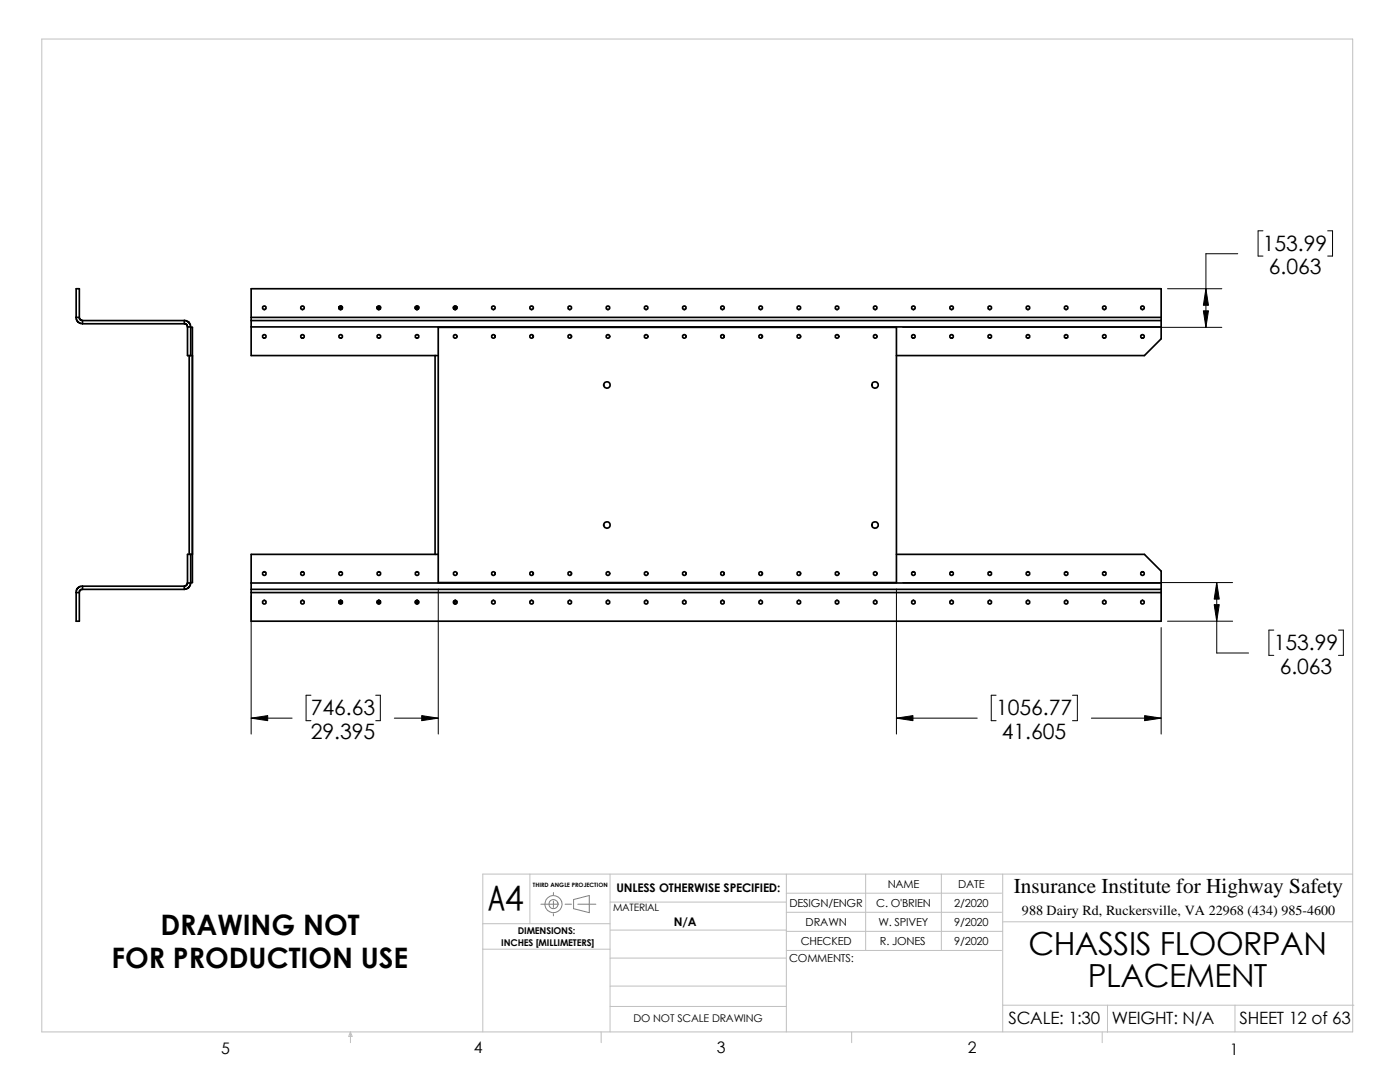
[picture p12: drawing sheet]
<svg xmlns="http://www.w3.org/2000/svg" width="279mm" height="216mm" viewBox="0 0 279 216" stroke-linecap="round" stroke-linejoin="round" font-family="sans-serif">
<g fill="none" stroke="#c0c0c0" stroke-width=".2">
<path d="M8.3 7.8h261.7v198.1h-261.7zM105.7 174.4v9.9M121.8 174.4v31.5M156.9 178.2h43M156.9 174.4v31.5M172.8 174.4v15.3M187.9 174.4v15.3M200.1 174.4v31.5M270 174.4h-173.6v31.5M96.4 189.4h25.4M96.4 184.3h25.4M121.8 180h35.1"/>
<path d="M121.8 191.2h35.1M121.8 196.8h35.1M121.8 185.6h35.1M156.9 182h43M156.9 189.7h43M156.9 185.8h43.2M200.1 183.9h69.9M69.9 205.9l.4 .9h-.7zM69.9 205.9v2.2M120 205.9v2.2M121.8 200.8h35.1M170 205.9v2.2"/>
<path d="M200.1 200.6h70.1M220 205.9v2.2M221 200.6v5.4M246.5 200.6v5.3"/>
</g>
<g fill="none" stroke="#808080" stroke-width=".2">
<path d="M110.4 178.1v.4M110.4 179.8v1.3M114.5 179.5l3.1-.8v3.4l-3.1-.8zM107.9 180.4h3.6M110.4 182.3v.5M112.8 180.4h1.2M115.3 180.4h3.6"/>
<circle cx="110.4" cy="180.4" r=".92"/>
<circle cx="110.5" cy="180.4" r="1.71"/>
</g>
<g fill="none" stroke="#000" stroke-width=".34">
<path d="M15.2 57.6h.6v5.7h-.6zM15.2 63.3v.5l.4 .5 .9 .3M15.8 63.3l.2 .5 .5 .2M16.5 64v.6M16.5 64h20.3v.6h-20.3M36.8 63.9l.4 .1 .6 .4 .3 .8M36.8 64.6l.5 .2 .1 .4M37.4 65.2v5.8h.7M37.4 65.2h.7M37.8 71v39.6M38.1 71h.3M38.1 65.3h.3v50.9h-.3"/>
<path d="M38.1 65.2v5.8M50.1 64v1.2M50.1 63.3v.7M50.1 63.3h181.6M50.1 63.3v-5.7h181.6v5.7M50.1 64h181.6M50.1 65.2h181.6M50.1 65.2v5.8h36.7M68 61.3l.2 .2-.2 .2M68 61.2l-.3 .1v.3M68.2 61.6l.1-.1a.29 .29 0 0 0-.3-.3 .29 .29 0 0 0-.3 .2 .29 .29 0 0 0 .2 .4M68.3 61.3l-.1-.2h-.3l-.3 .3"/>
<path d="M75.6 61.3l.3 .2-.3 .2M75.6 61.2l-.3 .1v.3M75.9 61.6v-.1a.29 .29 0 0 0-.2-.3 .29 .29 0 0 0-.4 .2 .29 .29 0 0 0 .2 .4M75.9 61.3l-.1-.2h-.3l-.2 .3M83.2 61.3l.3 .2-.2 .2M83.2 61.2l-.3 .1v.3M83.5 61.6v-.1a.29 .29 0 0 0-.2-.3 .29 .29 0 0 0-.3 .2 .29 .29 0 0 0 .1 .4M83.6 61.3l-.2-.2h-.3l-.2 .3M86.8 71h.7M86.8 71v39.6M87.5 65.3h91.4v50.9h-91.4zM90.8 61.3l.3 .2-.2 .2"/>
<path d="M90.8 61.2l-.2 .1v.3M91.1 61.6v-.1a.28 .28 0 0 0-.4-.3 .28 .28 0 0 0 0 .5l.1 .1M91.2 61.3l-.2-.2h-.3l-.2 .3M231.7 64v1.2M231.7 63.3v.7M231.7 65.2v2.4l-3.3 3.4h-49.5M15.2 118.2h.6v5.8h-.6zM16.5 117.6l-.5 .1-.2 .5M16.5 117l-.9 .2-.4 .6v.4M16.5 117v.6M16.5 117.6h20.3M16.5 117h20.3"/>
<path d="M36.8 117v.6M37.4 116.3l-.1 .5-.5 .2M37.4 116.3h.7M38.1 110.6h.3M38.1 116.3l-.4 .9-.9 .4M38.1 110.6v5.7M38.1 110.6h-.7v5.7M50.1 116.3v1.3M50.1 117.6v.6M50.1 118.2v5.8h181.6v-5.8M50.1 118.2h181.6M50.1 117.6h181.6"/>
<path d="M50.1 116.3h181.6M68 119.8l-.4 .3 .4 .3 .3-.3-.3-.3M75.6 119.8l-.3 .3 .3 .3 .3-.3-.3-.3M83.2 119.8l-.3 .3 .3 .3 .3-.3-.3-.3M86.8 110.6h.7M86.8 110.6h-36.7v5.7M178.9 110.6h49.5l3.3 3.4v2.3M231.7 116.3v1.3M231.7 117.6v.6"/>
<circle cx="52.8" cy="67.1" r=".36"/>
<circle cx="52.8" cy="61.4" r=".36"/>
<circle cx="60.4" cy="61.4" r=".36"/>
<circle cx="60.4" cy="67.1" r=".36"/>
<circle cx="68" cy="61.4" r=".36"/>
<circle cx="68" cy="67.1" r=".36"/>
<circle cx="75.6" cy="67.1" r=".36"/>
<circle cx="75.6" cy="61.4" r=".36"/>
<circle cx="83.2" cy="67.1" r=".36"/>
<circle cx="83.2" cy="61.4" r=".36"/>
<circle cx="90.8" cy="67.1" r=".35"/>
<circle cx="90.9" cy="61.4" r=".36"/>
<circle cx="98.5" cy="67.1" r=".35"/>
<circle cx="98.5" cy="61.4" r=".36"/>
<circle cx="106.1" cy="67.1" r=".35"/>
<circle cx="106.1" cy="61.4" r=".36"/>
<circle cx="113.7" cy="67.1" r=".35"/>
<circle cx="113.7" cy="61.4" r=".36"/>
<circle cx="121.1" cy="76.8" r=".64"/>
<circle cx="121.3" cy="67.1" r=".35"/>
<circle cx="121.3" cy="61.4" r=".36"/>
<circle cx="128.9" cy="67.1" r=".35"/>
<circle cx="129" cy="61.4" r=".36"/>
<circle cx="136.6" cy="67.1" r=".35"/>
<circle cx="136.6" cy="61.4" r=".36"/>
<circle cx="144.2" cy="67.1" r=".35"/>
<circle cx="144.2" cy="61.4" r=".36"/>
<circle cx="151.8" cy="67.1" r=".35"/>
<circle cx="151.8" cy="61.4" r=".36"/>
<circle cx="159.4" cy="67.1" r=".35"/>
<circle cx="159.4" cy="61.4" r=".36"/>
<circle cx="167" cy="67.1" r=".35"/>
<circle cx="167.1" cy="61.4" r=".36"/>
<circle cx="174.6" cy="76.8" r=".64"/>
<circle cx="174.7" cy="67.1" r=".35"/>
<circle cx="174.7" cy="61.4" r=".36"/>
<circle cx="182.3" cy="67.1" r=".36"/>
<circle cx="182.3" cy="61.4" r=".36"/>
<circle cx="189.9" cy="61.4" r=".36"/>
<circle cx="189.9" cy="67.1" r=".36"/>
<circle cx="197.5" cy="67.1" r=".36"/>
<circle cx="197.5" cy="61.4" r=".36"/>
<circle cx="205.2" cy="67.1" r=".36"/>
<circle cx="205.2" cy="61.4" r=".36"/>
<circle cx="212.8" cy="67.1" r=".36"/>
<circle cx="212.8" cy="61.4" r=".36"/>
<circle cx="220.4" cy="67.1" r=".36"/>
<circle cx="220.4" cy="61.4" r=".36"/>
<circle cx="228" cy="67.1" r=".36"/>
<circle cx="228" cy="61.4" r=".36"/>
<circle cx="52.7" cy="114.5" r=".37"/>
<circle cx="60.4" cy="114.5" r=".37"/>
<circle cx="68" cy="114.5" r=".37"/>
<circle cx="75.6" cy="114.5" r=".37"/>
<circle cx="83.2" cy="114.5" r=".37"/>
<circle cx="90.8" cy="114.5" r=".35"/>
<circle cx="98.5" cy="114.5" r=".35"/>
<circle cx="106.1" cy="114.5" r=".35"/>
<circle cx="113.7" cy="114.5" r=".35"/>
<circle cx="121.1" cy="104.7" r=".64"/>
<circle cx="121.3" cy="114.5" r=".35"/>
<circle cx="128.9" cy="114.5" r=".35"/>
<circle cx="136.6" cy="114.5" r=".35"/>
<circle cx="144.2" cy="114.5" r=".35"/>
<circle cx="151.8" cy="114.5" r=".35"/>
<circle cx="159.4" cy="114.5" r=".35"/>
<circle cx="167" cy="114.5" r=".35"/>
<circle cx="174.6" cy="104.7" r=".64"/>
<circle cx="174.7" cy="114.5" r=".35"/>
<circle cx="182.3" cy="114.5" r=".37"/>
<circle cx="189.9" cy="114.5" r=".37"/>
<circle cx="197.5" cy="114.5" r=".37"/>
<circle cx="205.1" cy="114.5" r=".37"/>
<circle cx="212.8" cy="114.5" r=".37"/>
<circle cx="220.4" cy="114.5" r=".37"/>
<circle cx="228" cy="114.5" r=".37"/>
<circle cx="52.7" cy="120.2" r=".37"/>
<circle cx="60.4" cy="120.2" r=".37"/>
<circle cx="68" cy="120.1" r=".26"/>
<circle cx="68" cy="120.2" r=".37"/>
<circle cx="75.6" cy="120.1" r=".26"/>
<circle cx="75.6" cy="120.2" r=".37"/>
<circle cx="83.2" cy="120.2" r=".37"/>
<circle cx="83.2" cy="120.1" r=".25"/>
<circle cx="90.8" cy="120.2" r=".37"/>
<circle cx="90.8" cy="120.2" r=".32"/>
<circle cx="90.8" cy="120.1" r=".25"/>
<circle cx="98.5" cy="120.2" r=".37"/>
<circle cx="106.1" cy="120.2" r=".37"/>
<circle cx="113.7" cy="120.2" r=".37"/>
<circle cx="121.3" cy="120.2" r=".37"/>
<circle cx="128.9" cy="120.2" r=".37"/>
<circle cx="136.6" cy="120.2" r=".37"/>
<circle cx="144.2" cy="120.2" r=".37"/>
<circle cx="151.8" cy="120.2" r=".37"/>
<circle cx="159.4" cy="120.2" r=".37"/>
<circle cx="167" cy="120.2" r=".37"/>
<circle cx="174.7" cy="120.2" r=".37"/>
<circle cx="182.3" cy="120.2" r=".37"/>
<circle cx="189.9" cy="120.2" r=".37"/>
<circle cx="197.5" cy="120.2" r=".37"/>
<circle cx="205.1" cy="120.2" r=".37"/>
<circle cx="212.8" cy="120.2" r=".37"/>
<circle cx="220.4" cy="120.2" r=".37"/>
<circle cx="228" cy="120.2" r=".37"/>
</g>
<g fill="none" stroke="#000" stroke-width=".2">
<path d="M233 57.6h10.8M247 50.6h-6.3v14.7M252.1 46.1h-1v5h1M265 46.1h.9v5h-.9M180.2 65.3h63.6M50.1 118.9v27.6M87.5 117.5v29M178.9 117.5v29M180.2 116.2h65.8M242.8 116.2v14.1h6.4M62.1 138.7h-1v5.1h1M75 138.7h.9v5.1h-.9"/>
<path d="M198.8 138.7h-1v5.1h1M214 138.7h1v5.1h-1M231.7 125.2v21.3M233 124h13M254.2 125.7h-1v5.1h1M267.1 125.7h1v5.1h-1M50.1 143.3h8.2M78.7 143.3h8.8M178.9 143.3h16.1M217.8 143.3h13.9"/>
</g>
<path d="M240.7 57.6l.5 3.3h-1zM240.2 62h1l-.5 3.3zM242.8 116.2l.5 3.3h-1zM242.3 120.6h1l-.5 3.4zM50.1 143.3l3.3-.5v1zM84.2 142.8l3.3 .5-3.3 .5zM178.9 143.3l3.3-.5v1zM228.4 142.8l3.3 .5-3.3 .5z" fill="#000" stroke="#000" stroke-width=".2"/>
<text font-size="7.7" x="97.5" y="181.7">A4</text>
<g font-size="6.3">
<text x="205.2" y="190.6">CHASSIS FLOORPAN</text>
<text x="217.1" y="196.9">PLACEMENT</text>
</g>
<g font-size="5.6">
<text x="32" y="186.6">DRAWING NOT</text>
<text x="22.3" y="193.2">FOR PRODUCTION USE</text>
</g>
<g font-size="4.2">
<text x="252.1" y="50">153.99</text>
<text x="253.2" y="54.7">6.063</text>
<text x="254.2" y="129.7">153.99</text>
<text x="255.4" y="134.4">6.063</text>
<text x="62.1" y="142.7">746.63</text>
<text x="198.8" y="142.7">1056.77</text>
<text x="62.1" y="147.4">29.395</text>
<text x="199.9" y="147.4">41.605</text>
<text x="202.4" y="178.3">Insurance Institute for Highway Safety</text>
</g>
<g font-size="3.4">
<text x="201.3" y="204.3">SCALE: 1:30</text>
<text x="221.9" y="204.3">WEIGHT: N/A</text>
<text x="247.4" y="204.3">SHEET 12 of 63</text>
</g>
<g font-size="3.2">
<text x="44.2" y="210.2">5</text>
<text x="94.6" y="210.2">4</text>
<text x="143" y="210.2">3</text>
<text x="193.2" y="210.2">2</text>
<text x="245.4" y="210.4">1</text>
</g>
<text font-size="2.8" x="204" y="182.5">988 Dairy Rd, Ruckersville, VA 22968 (434) 985-4600</text>
<g font-size="2.4">
<text x="123" y="178">UNLESS OTHERWISE SPECIFIED:</text>
<text x="134.5" y="184.8">N/A</text>
</g>
<g font-size="2.2">
<text x="177.2" y="177.1">NAME</text>
<text x="191.2" y="177.1">DATE</text>
<text x="157.6" y="180.9">DESIGN/ENGR</text>
<text x="160.8" y="184.7">DRAWN</text>
<text x="174.9" y="180.9">C. O'BRIEN</text>
<text x="175.3" y="184.7">W. SPIVEY</text>
<text x="190.4" y="180.9">2/2020</text>
<text x="190.4" y="184.7">9/2020</text>
<text x="157.5" y="191.9">COMMENTS:</text>
<text x="159.8" y="188.5">CHECKED</text>
<text x="175.6" y="188.5">R. JONES</text>
<text x="190.4" y="188.5">9/2020</text>
</g>
<text font-size="2.1" x="126.4" y="203.9">DO NOT SCALE DRAWING</text>
<text font-size="2" x="122.3" y="181.7">MATERIAL</text>
<g font-size="1.9">
<text x="100" y="188.8">INCHES [MILLIMETERS]</text>
<text x="103.3" y="186.4">DIMENSIONS:</text>
</g>
<text font-size="1.2" x="106.3" y="177.1">THIRD ANGLE PROJECTION</text>
</svg>
